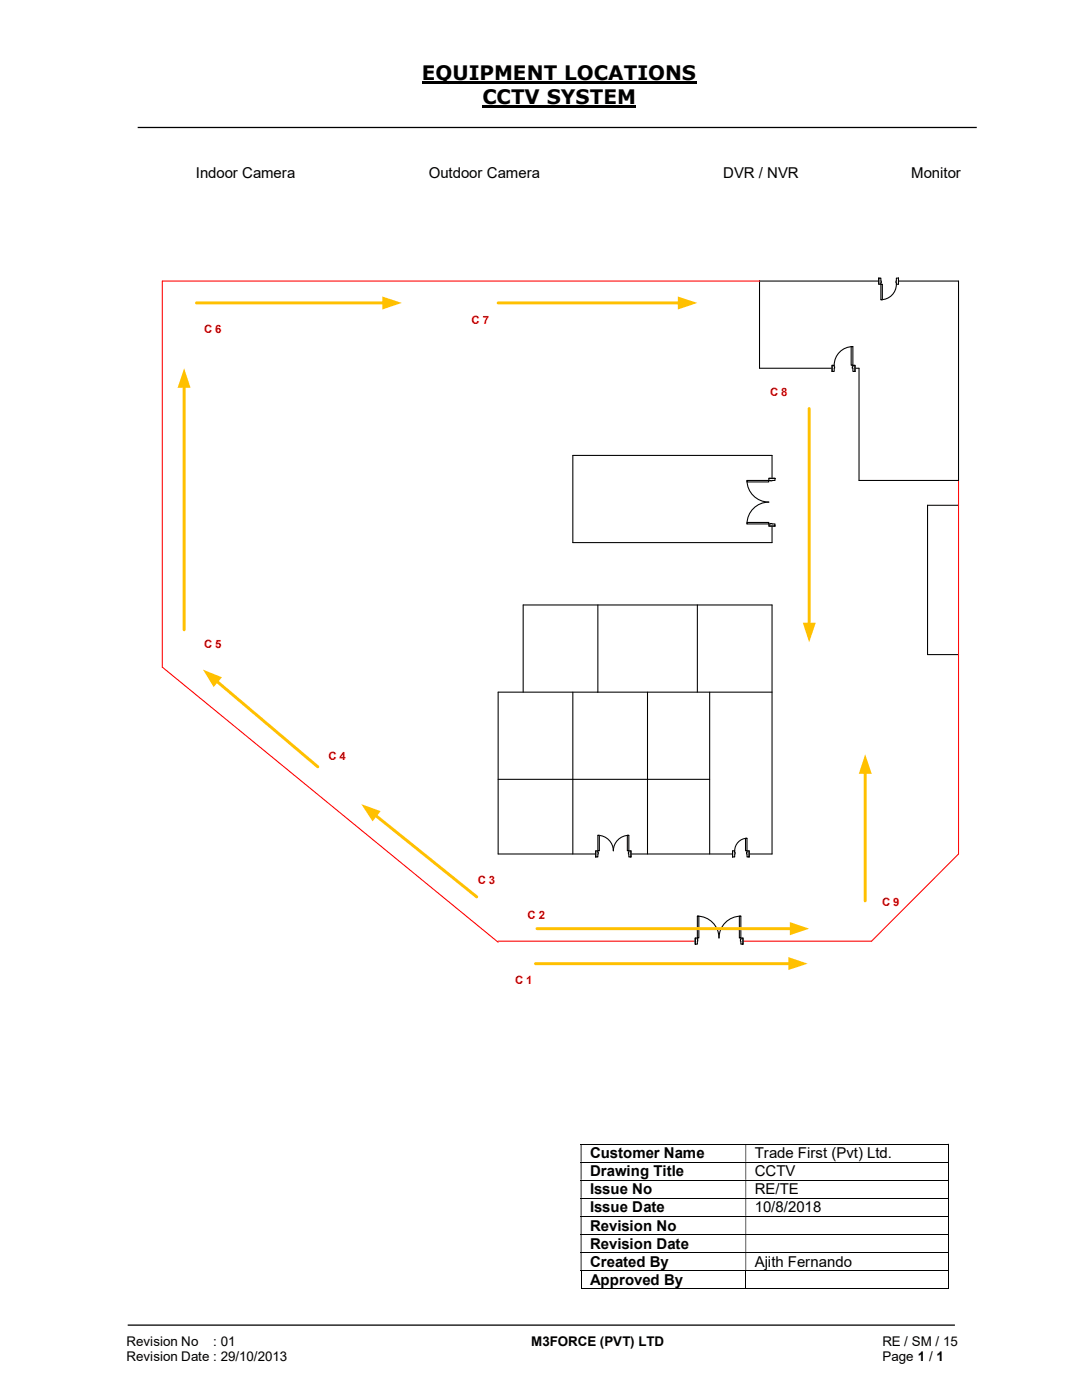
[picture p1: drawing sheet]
<svg xmlns="http://www.w3.org/2000/svg" width="216mm" height="279mm" viewBox="0 0 216 279" stroke-linecap="round" stroke-linejoin="round" font-family="sans-serif">
<path d="M84.2 16.4h54.8M96.3 21.3h30.7" fill="none" stroke="#000" stroke-width=".42"/>
<path d="M27.5 25.4h167.4M25.5 264.5h165" fill="none" stroke="#000" stroke-width=".25"/>
<g fill="none" stroke="#000" stroke-width=".2">
<path d="M115.9 228.3h73.2M115.9 231.9h73.2M115.9 235.5h73.2M115.9 239.1h73.2M189.2 228.4v3.5M189.2 232v3.5M189.2 235.6v3.5M189.2 239.2v3.5M115.9 242.7h73.2M115.9 246.4h73.2M115.9 249.9h73.2M115.9 253.5h73.2"/>
<path d="M115.9 257.2h32.9M116 253.6v3.7M148.8 253.6v3.7M148.9 257.2h40.2M189.2 242.8v3.5M189.2 246.4v3.5M189.2 250v3.4M189.2 253.6v3.7"/>
</g>
<g fill="#000">
<path d="M189.1 228.3h.2v.1h-.2zM115.9 228.4h.1v3.5h-.1zM148.8 228.4h.1v3.5h-.1z" fill-rule="evenodd"/>
<path d="M189.1 231.9h.2v.1h-.2zM115.9 232h.1v3.5h-.1zM148.8 232h.1v3.5h-.1z" fill-rule="evenodd"/>
<path d="M189.1 235.5l.2 .1zM115.9 235.6h.1v3.5h-.1zM148.8 235.6h.1v3.5h-.1z" fill-rule="evenodd"/>
<path d="M189.1 239.1h.2v.1h-.2zM115.9 239.2h.1v3.5h-.1zM148.8 239.2h.1v3.5h-.1z" fill-rule="evenodd"/>
<path d="M189.1 242.7h.2v.1h-.2zM115.9 242.8h.1v3.5h-.1zM148.8 242.8h.1v3.5h-.1z" fill-rule="evenodd"/>
<path d="M189.1 246.3l.2 .1zM115.9 246.4h.1v3.5h-.1zM148.8 246.4h.1v3.5h-.1z" fill-rule="evenodd"/>
<path d="M189.1 249.9h.2v.1h-.2zM115.9 250h.1v3.4h-.1zM148.8 250h.1v3.4h-.1z" fill-rule="evenodd"/>
</g>
<path d="M189.1 253.4h.2v.2h-.2zM189.1 257.1h.2v.2h-.2z" fill="#000"/>
<path d="M191.3 100.8h-6.2v29.8h6.2" fill="none" stroke="#000" stroke-width=".21"/>
<path d="M172.6 154.1v25.7" fill="none" stroke="#ffc000" stroke-width=".59"/>
<path d="M172.6 150.5l1.3 3.9h-2.5z" fill="#ffc000"/>
<path d="M151.6 56.1h-119.2v77l67 54.9M191.3 95.9v74.5l-17.4 17.4h-74.5" fill="none" stroke="#f00" stroke-width=".21"/>
<path d="M151.6 56.1h39.7v39.8h-19.9v-22.4h-19.8zM114.3 90.9h39.8v17.4h-39.8zM104.4 138.1v-17.4h49.7v49.7h-54.7v-32.3h54.7M114.3 138.1v32.3M119.3 120.7v17.4M129.2 138.1v32.3M139.1 120.7v17.4M141.6 138.1v32.3M99.4 155.5h42.2" fill="none" stroke="#000" stroke-width=".21"/>
<path d="M146.2 169.8h3.3v1.3h-3.3z" fill="#fff"/>
<path d="M146.2 169.8h3.3v1.3h-3.3z" fill="none" stroke="#fff" stroke-width=".21"/>
<path d="M149.1 169.8v1.2h.4v-1.2zM146.2 169.8h.4v1.2h-.4z" fill-rule="evenodd" fill="#fff"/>
<path d="M146.6 170.1v-.3h-.4v1.2h.4v-.6M149.1 170.1v-.3h.4v1.2h-.4v-.6" fill="none" stroke="#000" stroke-width=".21"/>
<path d="M149 170.1l.1 .3zM146.6 170.1l.1 .3z" fill-rule="evenodd" fill="#fff"/>
<path d="M146.2 169.8v1.2M146.6 170.1v.3M149.1 167.3a2.49 2.49 0 0 0-2.5 2.5M149.1 170.1v.3M149.5 169.8v1.2" fill="none" stroke="#000" stroke-width=".21"/>
<path d="M148.8 167.3h.3v2.5h-.3z" fill-rule="evenodd" fill="#fff"/>
<path d="M148.8 167.3h.3v2.5h-.3z" fill="none" stroke="#000" stroke-width=".21"/>
<path d="M175.3 55.5h4v1.3h-4z" fill="#fff"/>
<path d="M175.3 55.5h4v1.3h-4z" fill="none" stroke="#fff" stroke-width=".21"/>
<path d="M175.3 55.5v1.2h.5v-1.2zM178.9 55.5h.4v1.2h-.4z" fill-rule="evenodd" fill="#fff"/>
<path d="M175.8 56.1v-.6h-.5v1.2h.5v-.3M178.9 56.1v-.6h.4v1.2h-.4v-.3" fill="none" stroke="#000" stroke-width=".21"/>
<path d="M175.8 56.1l.1 .3zM178.8 56.1l.1 .3z" fill-rule="evenodd" fill="#fff"/>
<path d="M175.3 55.5v1.2M175.8 56.1v.3M178.9 56.1v.3M178.9 56.7a3.1 3.1 0 0 1-3.1 3.1M179.3 55.5v1.2" fill="none" stroke="#000" stroke-width=".21"/>
<path d="M175.8 56.7h.3v3.1h-.3z" fill-rule="evenodd" fill="#fff"/>
<path d="M175.8 56.7h.3v3.1h-.3z" fill="none" stroke="#000" stroke-width=".21"/>
<path d="M153.4 95.5h1.3v9.5h-1.3z" fill-rule="evenodd" fill="#fff"/>
<path d="M153.4 95.5h1.3v9.5h-1.3z" fill="none" stroke="#fff" stroke-width=".21"/>
<path d="M153.4 95.5v.4h1.2v-.4zM153.4 104.6h1.2v.4h-1.2z" fill-rule="evenodd" fill="#fff"/>
<path d="M153.7 95.9h-.3v-.4h1.2v.4h-.5M153.7 104.6h-.3v.4h1.2v-.4h-.5" fill="none" stroke="#000" stroke-width=".21"/>
<path d="M153.7 95.9l.4 .1zM153.7 104.5l.4 .1z" fill-rule="evenodd" fill="#fff"/>
<path d="M149.1 95.9a4.3 4.3 0 0 0 4.3 4.3 4.4 4.4 0 0 0-4.3 4.4M153.4 95.5h1.2M153.7 95.9h.4M153.4 105h1.2M153.7 104.6h.4" fill="none" stroke="#000" stroke-width=".21"/>
<path d="M149.1 104.3h4.3v.3h-4.3z" fill="#fff"/>
<path d="M149.1 104.3h4.3v.3h-4.3z" fill="none" stroke="#000" stroke-width=".21"/>
<path d="M149.1 95.9h4.3v.3h-4.3z" fill="#fff"/>
<path d="M149.1 95.9h4.3v.3h-4.3z" fill="none" stroke="#000" stroke-width=".21"/>
<path d="M166 72.9h4.6v1.3h-4.6z" fill="#fff"/>
<path d="M166 72.9h4.6v1.3h-4.6z" fill="none" stroke="#fff" stroke-width=".21"/>
<path d="M170.2 72.9v1.2h.4v-1.2zM166 72.9h.5v1.2h-.5z" fill-rule="evenodd" fill="#fff"/>
<path d="M166.5 73.2v-.3h-.5v1.2h.5v-.6M170.2 73.2v-.3h.4v1.2h-.4v-.6" fill="none" stroke="#000" stroke-width=".21"/>
<path d="M170.1 73.2v.3h.1v-.3zM166.5 73.2v.3z" fill-rule="evenodd" fill="#fff"/>
<path d="M166 72.9v1.2M166.5 73.2v.3M170.2 69.2a3.7 3.7 0 0 0-3.7 3.7M170.2 73.2h-.1v.3h.1M170.6 72.9v1.2" fill="none" stroke="#000" stroke-width=".21"/>
<path d="M169.8 69.2h.4v3.7h-.4z" fill-rule="evenodd" fill="#fff"/>
<path d="M169.8 69.2h.4v3.7h-.4z" fill="none" stroke="#000" stroke-width=".21"/>
<path d="M118.9 169.8h7v1.3h-7z" fill="#fff"/>
<path d="M118.9 169.8h7v1.3h-7z" fill="none" stroke="#fff" stroke-width=".21"/>
<path d="M125.5 169.8v1.2h.4v-1.2zM118.9 169.8h.4v1.2h-.4z" fill-rule="evenodd" fill="#fff"/>
<path d="M119.3 170.1v-.3h-.4v1.2h.4v-.6M125.5 170.1v-.3h.4v1.2h-.4v-.6" fill="none" stroke="#000" stroke-width=".21"/>
<path d="M125.4 170.1l.1 .3zM119.3 170.1l.1 .3z" fill-rule="evenodd" fill="#fff"/>
<path d="M118.9 169.8v1.2M119.3 170.1v.3M119.3 166.7a3.1 3.1 0 0 1 3.1 3.1 3.1 3.1 0 0 1 3.1-3.1M125.5 170.1v.3M125.9 169.8v1.2" fill="none" stroke="#000" stroke-width=".21"/>
<path d="M119.3 166.7h.3v3.1h-.3z" fill-rule="evenodd" fill="#fff"/>
<path d="M119.3 166.7h.3v3.1h-.3z" fill="none" stroke="#000" stroke-width=".21"/>
<path d="M125.2 166.7h.3v3.1h-.3z" fill-rule="evenodd" fill="#fff"/>
<path d="M125.2 166.7h.3v3.1h-.3z" fill="none" stroke="#000" stroke-width=".21"/>
<path d="M138.7 187.2h9.6v1.3h-9.6z" fill="#fff"/>
<path d="M138.7 187.2h9.6v1.3h-9.6z" fill="none" stroke="#fff" stroke-width=".21"/>
<path d="M147.8 187.2v1.2h.5v-1.2zM138.7 187.2h.4v1.2h-.4z" fill-rule="evenodd" fill="#fff"/>
<path d="M139.1 187.5v-.3h-.4v1.2h.4v-.6M147.8 187.5v-.3h.5v1.2h-.5v-.6" fill="none" stroke="#000" stroke-width=".21"/>
<path d="M147.7 187.5l.1 .3zM139.1 187.5l.1 .3z" fill-rule="evenodd" fill="#fff"/>
<path d="M138.7 187.2v1.2M139.1 187.5v.3M139.1 182.8a4.3 4.3 0 0 1 4.4 4.4 4.4 4.4 0 0 1 4.3-4.4M147.8 187.5v.3M148.3 187.2v1.2" fill="none" stroke="#000" stroke-width=".21"/>
<path d="M139.1 182.8h.3v4.4h-.3z" fill-rule="evenodd" fill="#fff"/>
<path d="M139.1 182.8h.3v4.4h-.3z" fill="none" stroke="#000" stroke-width=".21"/>
<path d="M147.5 182.8h.3v4.4h-.3z" fill-rule="evenodd" fill="#fff"/>
<path d="M147.5 182.8h.3v4.4h-.3z" fill="none" stroke="#000" stroke-width=".21"/>
<path d="M107.1 185.3h50.8" fill="none" stroke="#ffc000" stroke-width=".59"/>
<path d="M157.6 184l3.9 1.3-3.9 1.3z" fill="#ffc000"/>
<path d="M74.9 162.7l20.2 16.3" fill="none" stroke="#ffc000" stroke-width=".59"/>
<path d="M72.1 160.5l3.8 1.4-1.6 2z" fill="#ffc000"/>
<path d="M43.2 135.9l20.2 17.1" fill="none" stroke="#ffc000" stroke-width=".59"/>
<path d="M40.5 133.6l3.8 1.6-1.7 1.9z" fill="#ffc000"/>
<path d="M36.7 77v48.7" fill="none" stroke="#ffc000" stroke-width=".59"/>
<path d="M36.7 73.5l1.3 3.9h-2.6z" fill="#ffc000"/>
<path d="M39.2 60.5h37.4" fill="none" stroke="#ffc000" stroke-width=".59"/>
<path d="M76.3 59.2l3.9 1.3-3.9 1.3z" fill="#ffc000"/>
<path d="M99.4 60.5h36.2" fill="none" stroke="#ffc000" stroke-width=".59"/>
<path d="M135.3 59.2l3.8 1.3-3.8 1.3z" fill="#ffc000"/>
<path d="M161.5 81.5v43.1" fill="none" stroke="#ffc000" stroke-width=".59"/>
<path d="M160.2 124.3h2.6l-1.3 3.9z" fill="#ffc000"/>
<path d="M106.8 192.3h50.8" fill="none" stroke="#ffc000" stroke-width=".59"/>
<path d="M157.3 191l3.9 1.3-3.9 1.3z" fill="#ffc000"/>
<g font-size="4">
<text x="84.2" y="16">EQUIPMENT LOCATIONS</text>
<text x="96.3" y="20.8">CCTV SYSTEM</text>
</g>
<g font-size="3">
<text x="39.1" y="35.5">Indoor Camera</text>
<text x="85.6" y="35.5">Outdoor Camera</text>
<text x="144.3" y="35.5">DVR / NVR</text>
<text x="181.8" y="35.5">Monitor</text>
<text x="117.7" y="231.2">Customer Name</text>
<text x="150.6" y="231.2">Trade First (Pvt) Ltd.</text>
<text x="117.7" y="234.8">Drawing Title</text>
<text x="117.7" y="238.3">Issue No</text>
<text x="150.6" y="234.8">CCTV</text>
<text x="150.6" y="238.3">RE/TE</text>
<text x="117.7" y="242">Issue Date</text>
<text x="117.7" y="245.6">Revision No</text>
<text x="150.6" y="242">10/8/2018</text>
<text x="117.7" y="249.2">Revision Date</text>
<text x="117.7" y="252.8">Created By</text>
<text x="117.7" y="256.4">Approved By</text>
<text x="150.6" y="252.8">Ajith Fernando</text>
</g>
<g font-size="2.7">
<text x="25.2" y="268.7">Revision No</text>
<text x="42.6" y="268.7">: 01</text>
<text x="106" y="268.7">M3FORCE (PVT) LTD</text>
<text x="176.1" y="268.7">RE / SM / 15</text>
<text x="25.2" y="271.7">Revision Date : 29/10/2013</text>
<text x="176.1" y="271.7">Page 1 / 1</text>
</g>
<g font-size="2.3" fill="#c00000">
<text x="94.1" y="64.6">C 7</text>
<text x="40.7" y="66.5">C 6</text>
<text x="153.7" y="79">C 8</text>
<text x="40.7" y="129.2">C 5</text>
<text x="65.5" y="151.6">C 4</text>
<text x="95.3" y="176.4">C 3</text>
<text x="105.2" y="183.3">C 2</text>
<text x="176" y="180.8">C 9</text>
<text x="102.8" y="196.3">C 1</text>
</g>
</svg>
